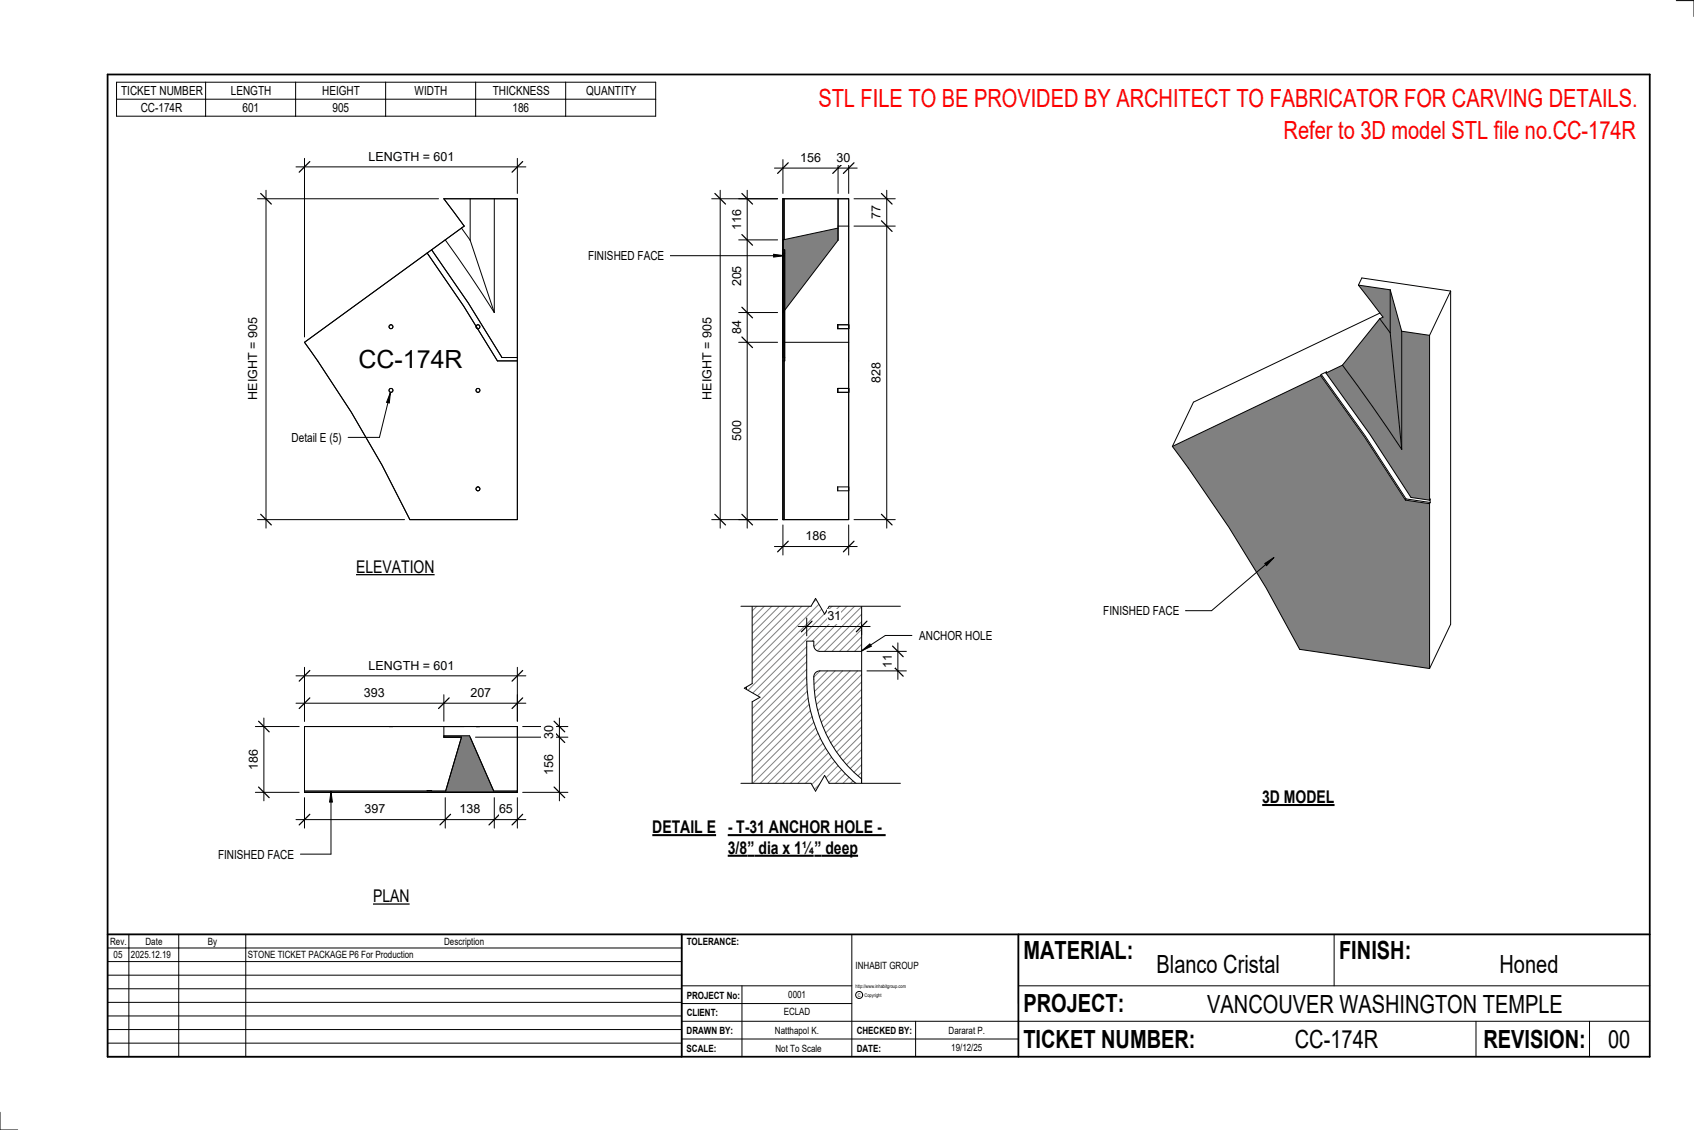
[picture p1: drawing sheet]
<svg xmlns="http://www.w3.org/2000/svg" width="914mm" height="610mm" viewBox="0 0 914 610" stroke-linecap="round" stroke-linejoin="round" font-family="sans-serif">
<g fill="#808080">
<path d="M733 154l17 2v24l-5-8 2-1z"/>
<path d="M750 156l7 23v63l-7-62z"/>
<path d="M745 172l5 8 7 62-16-22-16-23z"/>
<path d="M633 241a776 776 0 0 1 69 109l70 11v-89l-13-2-22-34-24-33zM716 201l24 33 22 34 10 2v-89l-15-2v63l-16-22-16-23z"/>
</g>
<g fill="none" stroke="#000" stroke-width=".54">
<path d="M733 154l14 17-2 1M733 154l2-4 48 7M733 154l17 2M750 156v24M750 156l7 23M783 157v180l-11 24M783 157l-11 24M745 172l5 8M745 172l-20 25M745 169l-101 48-11 24M750 180l7 62M757 179l15 2"/>
<path d="M757 179v63M725 197l16 23 16 22M725 197l-9 4M772 181v89M713 203l24 33 22 34M713 203l-80 38M713 202l24 33 22 34M713 202v1M716 201l24 33 22 34 10 2M716 201l-3 1M633 241a776 776 0 0 1 69 109l70 11M759 270l13 2"/>
<path d="M759 269l13 2M759 269v1M772 272v89M772 270v-1v2M772 271v1"/>
</g>
<path d="M423 129v40l29-39v-7zM435 141l2-2z" fill="#808080"/>
<path d="M423 168v1v111zM423 107v22v-22z" fill="#7c7c7c"/>
<g fill="none" stroke="#000" stroke-width=".54">
<path d="M240 107h39v173h-58a613 613 0 0 0-57-95l87-63zM254 107v23M267 107v62M423 107v22M458 107v15h-6v-15v23M458 107h-35v173M458 107v173M233 135l20 28 18 30h8M240 129l-9 8 19 28 18 30h11M240 129l27 40M249 123l5 7M249 123l-9 6"/>
<path d="M251 122l-2 1M254 130l13 39M423 129l29-6v7M423 129v40l29-39M424 137h-1v58M424 135h-1v58M424 135v58M424 137v58M424 135v2M423 168v112M452 175h6v2h-6zM423 185v10"/>
<path d="M423 195v85M423 185h35v95M423 193h1M423 195h1M424 193v2M452 210h6v2h-6zM452 263h6v2h-6zM423 280h35"/>
<circle cx="211" cy="176" r="1.1"/>
<circle cx="258" cy="176" r="1.1"/>
<circle cx="211" cy="211" r="1.1"/>
<circle cx="258" cy="211" r="1.1"/>
<circle cx="258" cy="264" r="1.1"/>
</g>
<path d="M164 427h77l8-29h-9v-1h13l13 30h13h-115z" fill="#7c7c7c"/>
<g fill="none" stroke="#000" stroke-width=".54">
<path d="M164 392h57M164 392h115v35h-115M164 392v35M210 392h1zM211 392h1zM240 398h9M240 397h13l13 30h13M249 398l-8 29M251 392h-11v6M257 392h1zM258 392h1zM164 427h57"/>
<path d="M164 427h77M231 427h37M231 427h2M233 427h38M240 427h27"/>
</g>
<path d="M403 322h62v29h-23l-2-1-1-4h-4a116 116 0 0 0 4 43 73 73 0 0 0 26 36v-5a67 67 0 0 1-25-56l1-2h1h23v65h-62z" fill="#fff"/>
<g fill="none" stroke="#808080" stroke-width=".54">
<path d="M406 322l-3 3M410 322l-7 7M414 322l-11 11M418 322l-15 15M422 322l-19 19M426 322l-23 23M430 322l-27 27M434 322l-31 31M438 322l-35 35M442 322l-39 39M446 322l-43 43M450 322l-47 47"/>
<path d="M454 322l-51 51M458 322l-55 55M462 322l-24 24M465 323l-26 26M465 327l-24 24M465 331l-20 20M465 335l-16 16M465 339l-12 12M435 349l-32 32M435 353l-32 32M435 357l-32 32M465 344l-8 7"/>
<path d="M465 348l-4 3M435 361l-32 33M435 365l-32 33M436 369l-33 33M436 373l-33 33M436 376l-33 34M437 380l-34 34M443 362l-4 3M447 362l-8 7M451 362l-11 11M455 362l-15 15M459 362l-18 18"/>
<path d="M463 362l-22 21M465 364l-23 23M465 368l-22 22M465 372l-21 21M465 376l-19 19M437 383l-34 35M438 387l-35 35M439 390l-36 36M440 393l-34 34M442 395l-32 32M443 398l-29 29M465 380l-18 18"/>
<path d="M465 384l-17 17M465 388l-15 15M465 392l-13 14M465 396l-12 12M444 401l-26 26M446 404l-24 23M447 406l-21 21M449 408l-19 19M451 411l-17 16M452 413l-14 14M454 415l-12 12M456 417l-10 10"/>
<path d="M458 419l-8 8M465 400l-10 10M465 404l-8 9M465 408l-6 7M465 413l-4 4M465 417l-2 2M460 421l-5 6M463 423l-4 4M465 421h.1M465 425l-2 2"/>
</g>
<path d="M399 107h21M403 103v182M399 129h21M399 169h21M399 185h21M399 280h21M403 322h62v105h-62zM465 351h-23l-2-1-1-4h-4a116 116 0 0 0 4 43 73 73 0 0 0 26 36v-5a67 67 0 0 1-25-56l1-2h1h23" fill="none" stroke="#000" stroke-width=".54"/>
<path d="M400 104l6 6M400 127l6 5M400 166l6 5M400 182l6 6M400 277l6 6" fill="none" stroke="#000" stroke-width=".67"/>
<g fill="#fff">
<path d="M394 227h8v11h-8z"/>
<path d="M394 173h8v7h-8z"/>
<path d="M394 144h8v11h-8z"/>
<path d="M394 113h8v11h-8z"/>
</g>
<path d="M418 91h45M423 86v18M452 86v18M458 86v18" fill="none" stroke="#000" stroke-width=".54"/>
<path d="M425 88l-5 6M455 88l-5 6M461 88l-6 6" fill="none" stroke="#000" stroke-width=".67"/>
<g fill="#fff">
<path d="M432 81h11v8h-11z"/>
<path d="M452 81h7v8h-7z"/>
</g>
<path d="M461 107h22M479 103v182M461 122h22M461 280h22" fill="none" stroke="#000" stroke-width=".54"/>
<path d="M476 104l6 6M476 119l6 6M476 277l6 6" fill="none" stroke="#000" stroke-width=".67"/>
<g fill="#fff">
<path d="M469 196h8v11h-8z"/>
<path d="M469 111h8v7h-8z"/>
</g>
<path d="M418 295h45M423 283v16M458 283v16" fill="none" stroke="#000" stroke-width=".54"/>
<path d="M425 292l-5 6M461 292l-6 6" fill="none" stroke="#000" stroke-width=".67"/>
<path d="M435 285h11v8h-11z" fill="#fff"/>
<path d="M384 107h36M389 103v182M384 280h36" fill="none" stroke="#000" stroke-width=".54"/>
<path d="M386 104l6 6M386 277l6 6" fill="none" stroke="#000" stroke-width=".67"/>
<path d="M378 172h7v44h-7z" fill="#fff"/>
<path d="M139 107h98M144 103v182M139 280h79" fill="none" stroke="#000" stroke-width=".54"/>
<path d="M141 104l5 6M141 277l5 6" fill="none" stroke="#000" stroke-width=".67"/>
<path d="M133 172h7v44h-7z" fill="#fff"/>
<path d="M160 90h124M164 85v97M279 85v19" fill="none" stroke="#000" stroke-width=".54"/>
<path d="M167 87l-6 6M282 87l-6 6" fill="none" stroke="#000" stroke-width=".67"/>
<g fill="#fff">
<path d="M199 81h46v7h-46z"/>
<path d="M194 186h56v15h-56z"/>
</g>
<path d="M211 212l-1 5h-1z" fill="#000"/>
<path d="M211 212l-1 5h-1zM211 212l-6 24h-17" fill="none" stroke="#000" stroke-width=".54"/>
<path d="M157 232h27v8h-27z" fill="#fff"/>
<path d="M160 379h124M164 375v14M240 375v14M279 375v14" fill="none" stroke="#000" stroke-width=".54"/>
<path d="M167 376l-6 6M242 376l-5 6M282 376l-6 6" fill="none" stroke="#000" stroke-width=".67"/>
<g fill="#fff">
<path d="M254 370h11v8h-11z"/>
<path d="M196 370h11v8h-11z"/>
</g>
<path d="M138 392h23M142 387v45M138 427h23" fill="none" stroke="#000" stroke-width=".54"/>
<path d="M140 389l5 6M140 425l5 5" fill="none" stroke="#000" stroke-width=".67"/>
<path d="M133 404h8v11h-8z" fill="#fff"/>
<path d="M164 430v17M240 430v17M267 430v17M279 430v17M160 442h124" fill="none" stroke="#000" stroke-width=".54"/>
<path d="M167 439l-6 6M243 439l-6 6M270 439l-6 6M282 439l-6 6" fill="none" stroke="#000" stroke-width=".67"/>
<g fill="#fff">
<path d="M269 433h8v7h-8z"/>
<path d="M248 433h11v7h-11z"/>
<path d="M197 433h11v7h-11z"/>
</g>
<path d="M164 360v29M279 360v29M160 365h124" fill="none" stroke="#000" stroke-width=".54"/>
<path d="M167 362l-6 5M282 362l-6 5" fill="none" stroke="#000" stroke-width=".67"/>
<path d="M199 355h46v8h-46z" fill="#fff"/>
<path d="M257 398h50M282 392h25M302 387v45M282 427h25" fill="none" stroke="#000" stroke-width=".54"/>
<path d="M299 395l6 6M299 389l6 6M299 425l6 5" fill="none" stroke="#000" stroke-width=".67"/>
<g fill="#fff">
<path d="M293 391h7v7h-7z"/>
<path d="M293 407h7v11h-7z"/>
<path d="M399 321h7v48l-4 2 8 5-4 3v48h-7z"/>
</g>
<path d="M406 321v48l-4 2 8 5-4 3v48M465 351l5-4v2zM492 343h-14l-13 8" fill="none" stroke="#000" stroke-width=".54"/>
<path d="M465 351l5-4v2z" fill="#000"/>
<g fill="#fff">
<path d="M496 339h39v8h-39z"/>
<path d="M400 320h86v7h-38l-3 4-5-8-2 4h-38z"/>
</g>
<path d="M400 327h38l2-4 5 8 3-4h38" fill="none" stroke="#000" stroke-width=".54"/>
<path d="M400 423h38l2 4 5-9 3 5h38v6h-86z" fill="#fff"/>
<path d="M468 351h21M485 347v20M468 362h21M400 423h38l2 4 5-9 3 5h38" fill="none" stroke="#000" stroke-width=".54"/>
<path d="M482 359l6 6M482 349l6 5" fill="none" stroke="#000" stroke-width=".67"/>
<path d="M475 353h8v7h-8z" fill="#fff"/>
<path d="M431 338h39M435 333v10M465 337v6" fill="none" stroke="#000" stroke-width=".54"/>
<path d="M438 335l-5 6M468 335l-6 6" fill="none" stroke="#000" stroke-width=".67"/>
<g fill="#fff">
<path d="M447 329h7v7h-7z"/>
<path d="M352 441h35v11h-35z"/>
</g>
<path d="M352 451h35" fill="none" stroke="#000" stroke-width="1.1" stroke-linecap="butt"/>
<g fill="#fff">
<path d="M393 441h85v11h-85z"/>
<path d="M393 452h10v11h-10z"/>
<path d="M403 452h4v11h-4z"/>
<path d="M407 452h33v11h-33z"/>
<path d="M440 452h3v11h-3z"/>
<path d="M443 452h20v11h-20z"/>
</g>
<path d="M393 451h85M393 462h46M440 462h23" fill="none" stroke="#000" stroke-width="1.1" stroke-linecap="butt"/>
<g fill="none" stroke="#000" stroke-width=".54">
<path d="M905 0h9v9M460 504v66M720 504v28M891 504h-341v37M368 532h92M401 532v38M550 532h341M368 551h523M368 541h92M494 551v19M797 551v19M858 551v19"/>
<path d="M368 561h182M0 600v10h10"/>
<circle cx="464" cy="537" r="1.9"/>
</g>
<path d="M58 40h833v530h-833zM58 504h833M368 504v66M550 504v66" fill="none" stroke="#000" stroke-width=".96"/>
<g fill="#fff">
<path d="M652 534h192v15h-192z"/>
<path d="M513 562h17v6h-17z"/>
<path d="M425 533h10v6h-10z"/>
<path d="M423 543h15v6h-15z"/>
<path d="M418 553h24v6h-24z"/>
<path d="M624 513h68v15h-68z"/>
<path d="M809 513h33v15h-33z"/>
<path d="M512 553h20v6h-20z"/>
<path d="M699 553h45v15h-45z"/>
<path d="M442 45h443v16h-443z"/>
<path d="M868 553h12v15h-12z"/>
<path d="M61 512h5v6h-5z"/>
<path d="M693 63h192v15h-192z"/>
<path d="M192 301h43v10h-43z"/>
</g>
<path d="M192 310h43" fill="none" stroke="#000" stroke-width=".69" stroke-linecap="butt"/>
<path d="M201 478h20v11h-20z" fill="#fff"/>
<path d="M201 488h20" fill="none" stroke="#000" stroke-width=".69" stroke-linecap="butt"/>
<path d="M681 424h40v12h-40z" fill="#fff"/>
<path d="M681 434h39" fill="none" stroke="#000" stroke-width="1.1" stroke-linecap="butt"/>
<g fill="none" stroke="#000" stroke-width=".54">
<path d="M63 44h291v19h-291zM63 54h291M111 44v19M160 44v19M208 44v19M257 44v19M305 44v19M362 138h61M418 137l5 1-5 1zM58 504h310v66h-310zM58 519h310M58 511h310"/>
<path d="M70 504v66M96 504v66M133 504v66M58 533h310M58 526h310M58 555h310M58 548h310M58 541h310M58 563h310"/>
</g>
<path d="M418 137l5 1-5 1z" fill="#000"/>
<path d="M317 134h41v8h-41z" fill="#fff"/>
<path d="M683 304l5-3-4 4zM688 301l-34 28h-14" fill="none" stroke="#000" stroke-width=".54"/>
<path d="M683 304l5-3-4 4z" fill="#000"/>
<path d="M596 326h40v7h-40z" fill="#fff"/>
<path d="M179 427v6h-1z" fill="#000"/>
<path d="M179 427v6h-1zM179 427v34h-17" fill="none" stroke="#000" stroke-width=".54"/>
<path d="M118 457h40v8h-40z" fill="#fff"/>
<g font-size="13.5" fill="#f00">
<text x="442" y="58">STL FILE TO BE PROVIDED BY ARCHITECT TO FABRICATOR FOR CARVING DETAILS.</text>
<text x="693" y="75">Refer to 3D model STL file no.CC-174R</text>
</g>
<g font-size="13.5">
<text x="194" y="198">CC-174R</text>
<text x="552" y="517">MATERIAL:</text>
<text x="723" y="517">FINISH:</text>
<text x="624" y="525">Blanco Cristal</text>
<text x="809" y="525">Honed</text>
<text x="552" y="546">PROJECT:</text>
<text x="652" y="546">VANCOUVER WASHINGTON TEMPLE</text>
<text x="552" y="565">TICKET NUMBER:</text>
<text x="699" y="565">CC-174R</text>
<text x="801" y="565">REVISION:</text>
<text x="868" y="565">00</text>
</g>
<g font-size="9.4">
<text x="192" y="309">ELEVATION</text>
<text x="681" y="433">3D MODEL</text>
<text x="352" y="449">DETAIL E</text>
<text x="393" y="449">- T-31 ANCHOR HOLE -</text>
<text x="393" y="461">3/8</text>
<text x="403" y="461">”</text>
<text x="409" y="461">dia x 1¼</text>
<text x="440" y="461">”</text>
<text x="446" y="461">deep</text>
<text x="201" y="487">PLAN</text>
</g>
<g font-size="6.7">
<text x="65" y="51">TICKET NUMBER</text>
<text x="125" y="51">LENGTH</text>
<text x="174" y="51">HEIGHT</text>
<text x="224" y="51">WIDTH</text>
<text x="266" y="51">THICKNESS</text>
<text x="316" y="51">QUANTITY</text>
<text x="76" y="60">CC-174R</text>
<text x="131" y="60">601</text>
<text x="179" y="60">905</text>
<text x="277" y="60">186</text>
<text x="199" y="87">LENGTH = 601</text>
<text x="432" y="87">156</text>
<text x="452" y="87">30</text>
<text x="475" y="118" transform="rotate(-90 475 118)">77</text>
<text x="400" y="124" transform="rotate(-90 400 124)">116</text>
<text x="317" y="140">FINISHED FACE</text>
<text x="400" y="155" transform="rotate(-90 400 155)">205</text>
<text x="400" y="180" transform="rotate(-90 400 180)">84</text>
<text x="475" y="207" transform="rotate(-90 475 207)">828</text>
<text x="139" y="216" transform="rotate(-90 139 216)">HEIGHT = 905</text>
<text x="384" y="216" transform="rotate(-90 384 216)">HEIGHT = 905</text>
<text x="157" y="238">Detail E (5)</text>
<text x="400" y="238" transform="rotate(-90 400 238)">500</text>
<text x="435" y="291">186</text>
<text x="447" y="335">31</text>
<text x="596" y="332">FINISHED FACE</text>
<text x="496" y="345">ANCHOR HOLE</text>
<text x="199" y="361">LENGTH = 601</text>
<text x="481" y="360" transform="rotate(-90 481 360)">11</text>
<text x="196" y="376">393</text>
<text x="254" y="376">207</text>
<text x="299" y="398" transform="rotate(-90 299 398)">30</text>
<text x="139" y="415" transform="rotate(-90 139 415)">186</text>
<text x="299" y="418" transform="rotate(-90 299 418)">156</text>
<text x="197" y="439">397</text>
<text x="248" y="439">138</text>
<text x="269" y="439">65</text>
<text x="118" y="463">FINISHED FACE</text>
</g>
<g font-size="5.4">
<text x="59" y="510">Rev.</text>
<text x="79" y="510">Date</text>
<text x="112" y="510">By</text>
<text x="240" y="510">Description</text>
<text x="371" y="510">TOLERANCE:</text>
<text x="61" y="517">05</text>
<text x="71" y="517">2025.12.19</text>
<text x="134" y="517">STONE TICKET PACKAGE P6 For Production</text>
<text x="462" y="523">INHABIT GROUP</text>
<text x="371" y="539">PROJECT No:</text>
<text x="425" y="538">0001</text>
<text x="371" y="548">CLIENT:</text>
<text x="423" y="548">ECLAD</text>
<text x="371" y="558">DRAWN BY:</text>
<text x="418" y="558">Natthapol K.</text>
<text x="462" y="558">CHECKED BY:</text>
<text x="512" y="558">Dararat P.</text>
<text x="371" y="567">SCALE:</text>
<text x="419" y="567">Not To Scale</text>
<text x="462" y="567">DATE:</text>
<text x="513" y="567">19/12/25</text>
</g>
<g font-size="2.7">
<text x="462" y="533">http://www.inhabitgroup.com</text>
<text x="463" y="538">C</text>
<text x="467" y="538">Copyright</text>
</g>
</svg>
